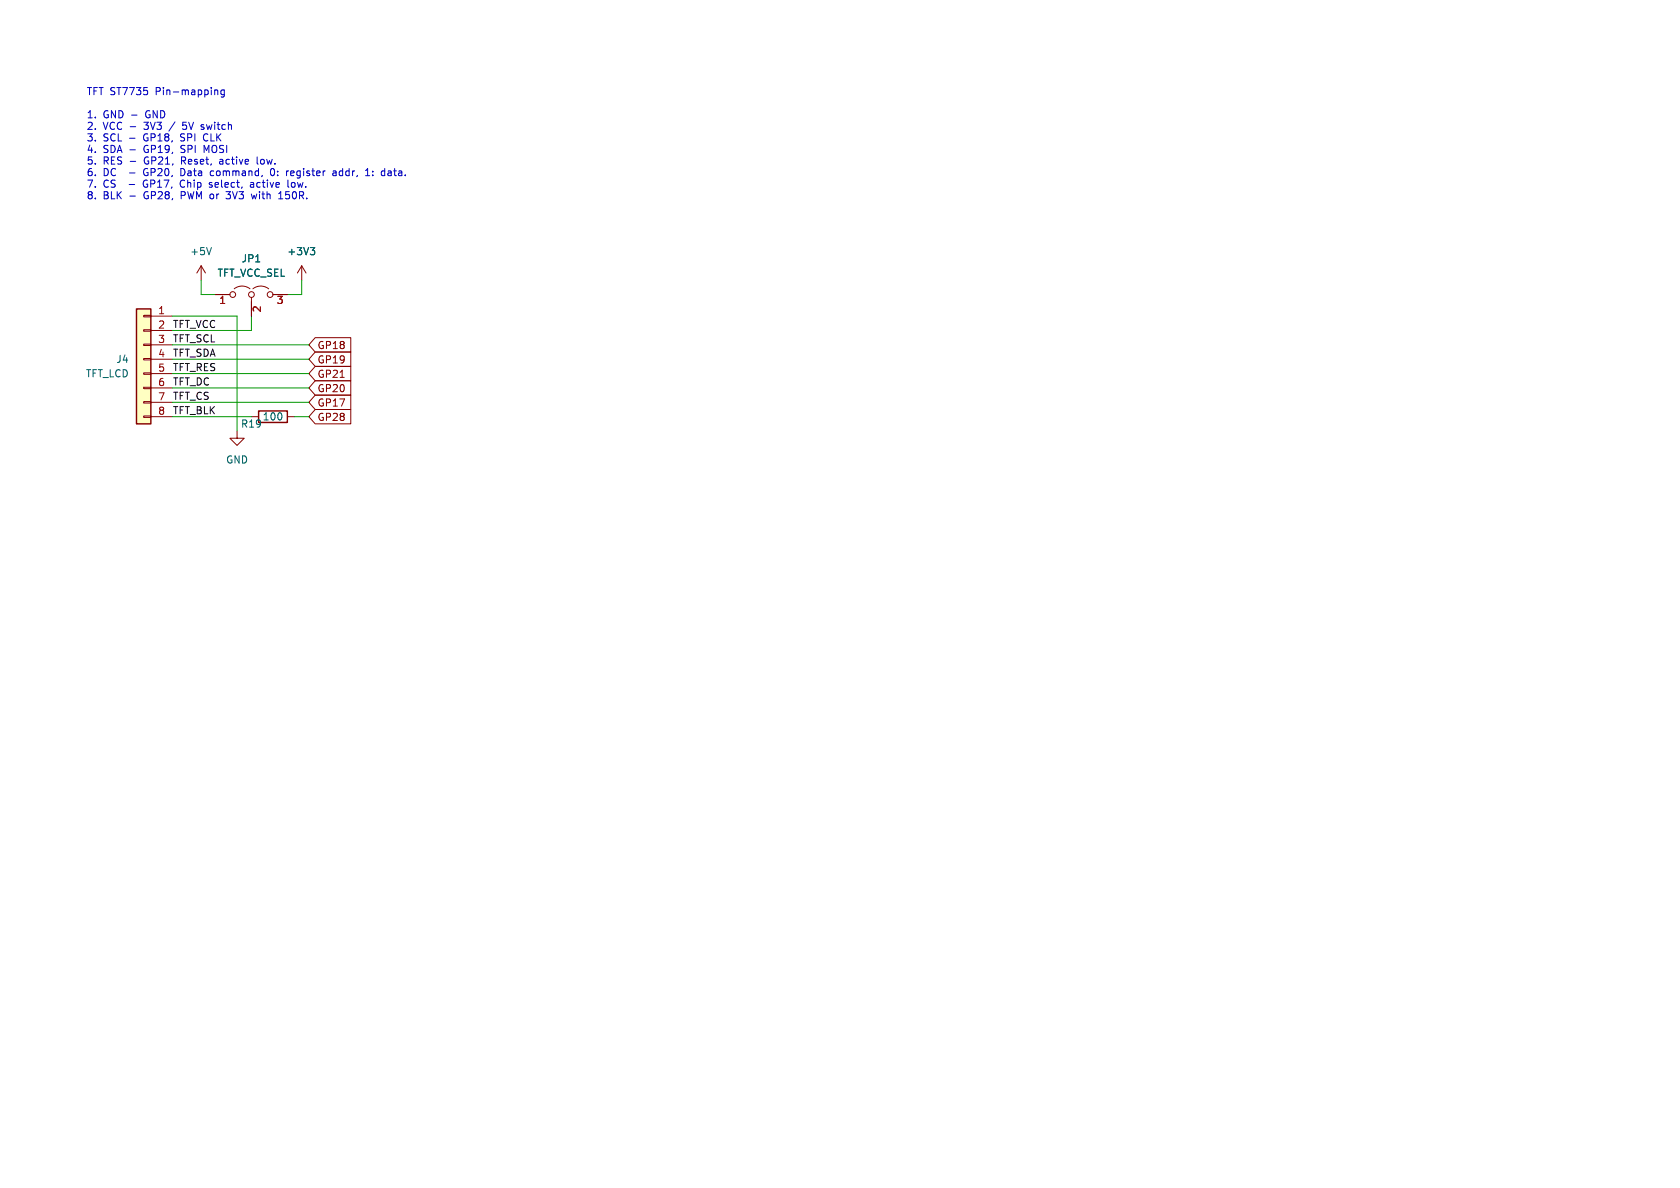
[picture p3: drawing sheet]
<svg xmlns="http://www.w3.org/2000/svg" width="297mm" height="210mm" viewBox="0 0 297 210" stroke-linecap="round" stroke-linejoin="round" font-family="sans-serif">
<g fill="none" stroke="#840000" stroke-width=".18">
<path d="M25.4 58.3h1.3v.2h-1.3zM25.4 55.8h1.3v.2h-1.3zM26.7 55.9h3.8M26.7 58.4h3.8M35.6 47l-.8 1.3M35.6 47v2.5M35.6 47l.7 1.3M38.1 52.1h2.5M41.4 51.1a2.26 2.26 0 0 1 2.8 0M44.4 52.6v3.3M44.7 51.1a2.26 2.26 0 0 1 2.8 0M48.3 52.1h2.5"/>
<path d="M53.3 47l-.7 1.3M53.3 47v2.5M53.3 47l.8 1.3M55.7 59.7h6.3v2.5h-6.3l-1.1-1.2zM25.4 73.5h1.3v.3h-1.3zM25.4 71h1.3v.2h-1.3zM25.4 68.5h1.3v.2h-1.3zM25.4 65.9h1.3v.3h-1.3zM25.4 63.4h1.3v.2h-1.3zM25.4 60.8h1.3v.3h-1.3zM26.7 61h3.8M26.7 63.5h3.8"/>
<path d="M26.7 66h3.8M26.7 68.6h3.8M26.7 71.1h3.8M26.7 73.7h3.8M41.9 76.2v1.3h1.3l-1.3 1.2-1.3-1.2h1.3M44.4 73.7h1.3M50.8 73.7h1.3M55.7 72.4h6.3v2.5h-6.3l-1.1-1.2zM55.7 64.8h6.3v2.5h-6.3l-1.1-1.3zM55.7 67.3h6.3v2.6h-6.3l-1.1-1.3zM55.7 69.8h6.3v2.6h-6.3l-1.1-1.3zM55.7 62.2h6.3v2.6h-6.3l-1.1-1.3z"/>
<path d="M60.1 66.7h.8"/>
<circle cx="41.1" cy="52.1" r=".51"/>
<circle cx="44.5" cy="52.1" r=".51"/>
<circle cx="47.8" cy="52.1" r=".51"/>
</g>
<path d="M24.1 54.6h2.6v20.3h-2.6z" fill="#ffffc2" stroke="#ffffc2" stroke-width=".18"/>
<path d="M24.1 54.6h2.6v20.3h-2.6zM45.7 72.6h5.1v2.1h-5.1z" fill="none" stroke="#840000" stroke-width=".25"/>
<path d="M37.4 43.8l-.4 1.2M54.9 43.8h.7l-.4 .4M55.4 44.2l.2 .3v.3l-.2 .2" fill="none" stroke="#006464" stroke-width=".18"/>
<g fill="none" stroke="#0000c2" stroke-width=".18">
<path d="M38 16h.4l.1 .7M39.7 16l-.4-.1-.3 .2 .2 .6h.5M39.7 15.9v1l-.3 .3-.3-.1M32.1 31.9l-.2 .5 .2 .6M32.3 22.8l.2 .1M32.3 29.8h-.3v1.3h.3M32.9 21.6h-.6v.6l.2-.1M35.6 22.4l.3 .1M35.7 22.9h.2M35.9 22l-.3 .1M36.2 23.7l-.2 .5 .2 .7M36.5 26.6l-.4-.9v1.3"/>
<path d="M37 33l.4 .1M37.4 32.3l-.4 .1 .1 .2 .3 .1M37.7 30.2h-.3l-.2 .3v.4l.5 .2M39 28.2h-.1M39 28.5l-.2 .2 .2 .3M40 35l.5 .1M40.7 33.9l-.4 .5h.2M44.3 32.3h.5M44.4 34.3l.3 .8 .2-.6 .3 .6M44.9 32.6h-.5l-.2 .2 .2 .3 .5-.1M45.5 27.7v1.1l.1 .2M48.1 29.8a.72 .72 0 0 0 .1 1.3l.2-.1"/>
<path d="M48.2 29.8h.2M49.3 35.1h.7M49.3 34.2l.3-.3v1.2M50.9 31.8v1.1l.2 .2M51 30.2l-.2 .1M51.4 30.3v.7M51.6 32.3l-.1 .2 .1 .5M52 30.5l-.6 .1M58.9 30.3h.5v.8M59.4 30.5l-.4 .1-.2 .2 .2 .3 .4-.1M64.6 31.1h.8M64.7 30.1l.3-.3v1.3"/>
<path d="M65.9 30.9v.2M65.9 30.3v.1M69 30.2l-.4 .1M69 30.6h-.3l-.1 .2v.2l.4 .1"/>
</g>
<path d="M30.5 55.9h11.4v20.3M35.6 49.5v2.6h2.5M44.4 55.9v2.5h-13.9M53.3 49.5v2.6h-2.5M30.5 61h24.1M30.5 63.5h24.1M30.5 71.1h24.1M30.5 73.7h13.9M30.5 68.6h24.1M30.5 66h24.1M52.1 73.7h2.5" fill="none" stroke="#009600" stroke-width=".18"/>
<g font-size="1.8" fill="#0000c2">
<text x="15.2" y="16.9">TFT ST7735</text>
<text x="27.6" y="16.9">Pin-mapping</text>
<text x="15.2" y="21">1.</text>
<text x="15.2" y="23">2.</text>
<text x="18.2" y="21">GND -</text>
<text x="18.2" y="23">VCC -</text>
<text x="25.8" y="23">3V3</text>
<text x="26" y="21">GND</text>
<text x="30.4" y="23">/</text>
<text x="32.9" y="23">5V</text>
<text x="36.4" y="23">switch</text>
<text x="15.2" y="25.1">3.</text>
<text x="15.2" y="27.1">4.</text>
<text x="15.2" y="29.2">5.</text>
<text x="18.2" y="25.1">SCL -</text>
<text x="18.2" y="27.1">SDA -</text>
<text x="18.2" y="29.2">RES -</text>
<text x="25.6" y="25.1">GP18,</text>
<text x="25.7" y="27.1">GP19,</text>
<text x="25.8" y="29.2">GP21,</text>
<text x="32.4" y="25.1">SPI</text>
<text x="32.4" y="27.1">SPI</text>
<text x="32.5" y="29.2">Reset,</text>
<text x="36.6" y="25.1">CLK</text>
<text x="36.7" y="27.1">MOSI</text>
<text x="39.5" y="29.2">active</text>
<text x="46.3" y="29.2">low.</text>
<text x="15.2" y="31.2">6.</text>
<text x="15.2" y="33.3">7.</text>
<text x="15.2" y="35.3">8.</text>
<text x="18.2" y="31.2">DC</text>
<text x="18.2" y="33.3">CS</text>
<text x="18.2" y="35.3">BLK</text>
<text x="23" y="35.3">-</text>
<text x="23" y="33.3">-</text>
<text x="23.1" y="31.2">-</text>
<text x="25.7" y="35.3">GP28,</text>
<text x="25.8" y="33.3">GP17,</text>
<text x="25.8" y="31.2">GP20,</text>
<text x="32.4" y="35.3">PWM or</text>
<text x="32.5" y="33.3">Chip</text>
<text x="32.6" y="31.2">Data</text>
<text x="37.9" y="33.3">select,</text>
<text x="38" y="31.2">command,</text>
<text x="40.9" y="35.3">3V3</text>
<text x="45.3" y="33.3">active</text>
<text x="45.6" y="35.3">with</text>
<text x="48.9" y="31.2">0:</text>
<text x="50.6" y="35.3">150R.</text>
<text x="51.9" y="31.2">register</text>
<text x="52.1" y="33.3">low.</text>
<text x="60.3" y="31.2">addr,</text>
<text x="66.3" y="31.2">1:</text>
<text x="69.3" y="31.2">data.</text>
</g>
<g font-size="1.8" fill="#006464">
<text x="33.5" y="45.3">+5V</text>
<text x="42.6" y="46.6">JP1</text>
<text x="50.7" y="45.3">+3V3</text>
<text x="38.4" y="49.1">TFT_VCC_SEL</text>
<text x="20.5" y="64.4">J4</text>
<text x="15.1" y="66.9">TFT_LCD</text>
<text x="42.5" y="75.8">R19</text>
<text x="46.3" y="74.5">100</text>
<text x="39.9" y="82.1">GND</text>
</g>
<g font-size="1.8" fill="#a90000">
<text x="27.9" y="55.6">1</text>
<text x="27.9" y="58.2">2</text>
<text x="38.7" y="54.1">1</text>
<text x="46.4" y="55.3" transform="rotate(-90 46.4 55.3)">2</text>
<text x="48.8" y="54.1">3</text>
<text x="27.9" y="60.7">3</text>
<text x="27.9" y="63.2">4</text>
<text x="27.9" y="65.8">5</text>
<text x="27.9" y="68.3">6</text>
<text x="27.9" y="70.9">7</text>
<text x="27.9" y="73.4">8</text>
</g>
<g font-size="1.8" fill="#0f0f0f">
<text x="30.5" y="58.1">TFT_VCC</text>
<text x="30.5" y="65.7">TFT_RES</text>
<text x="30.5" y="63.2">TFT_SDA</text>
<text x="30.5" y="60.6">TFT_SCL</text>
<text x="30.5" y="70.8">TFT_CS</text>
<text x="30.5" y="68.2">TFT_DC</text>
<text x="30.5" y="73.3">TFT_BLK</text>
</g>
<g font-size="1.8" fill="#840000">
<text x="56" y="61.9">GP18</text>
<text x="56" y="64.5">GP19</text>
<text x="56" y="67">GP21</text>
<text x="56" y="69.5">GP20</text>
<text x="56" y="74.6">GP28</text>
<text x="56" y="72.1">GP17</text>
</g>
</svg>
